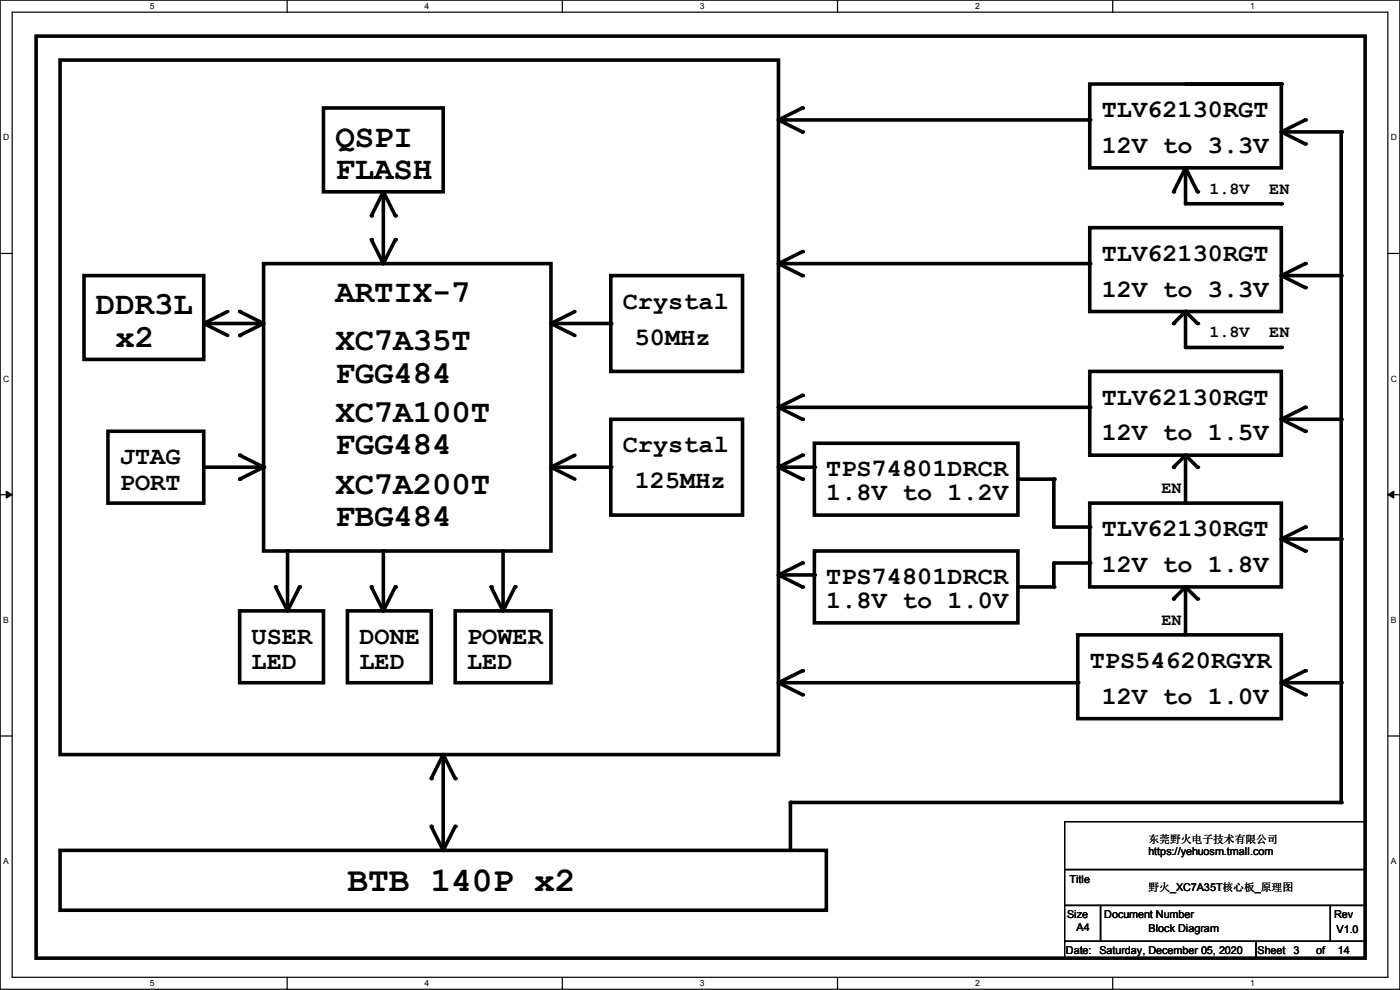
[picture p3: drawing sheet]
<svg xmlns="http://www.w3.org/2000/svg" width="297mm" height="210mm" viewBox="0 0 297 210" stroke-linecap="round" stroke-linejoin="round" font-family="sans-serif">
<path d="M0 0h297v209.8h-297zM2.6 2.6h291.8v204.7h-291.8z" fill="none" stroke="#000" stroke-width=".25"/>
<g fill="#fff">
<path d="M31.7 .3h1v2h-1z"/>
<path d="M31.7 207.6h1v1.9h-1z"/>
</g>
<path d="M60.9 0v2.6M60.9 207.3v2.5" fill="none" stroke="#000" stroke-width=".25"/>
<g fill="#fff">
<path d="M90.1 .3h1v2h-1z"/>
<path d="M90.1 207.6h1v1.9h-1z"/>
</g>
<path d="M119.3 0v2.6M119.3 207.3v2.5" fill="none" stroke="#000" stroke-width=".25"/>
<g fill="#fff">
<path d="M148.5 .3h.9v2h-.9z"/>
<path d="M148.5 207.6h.9v1.9h-.9z"/>
</g>
<path d="M177.7 0v2.6M177.7 207.3v2.5" fill="none" stroke="#000" stroke-width=".25"/>
<g fill="#fff">
<path d="M206.8 .3h1v2h-1z"/>
<path d="M206.8 207.6h1v1.9h-1z"/>
</g>
<path d="M236.1 0v2.6M236.1 207.3v2.5" fill="none" stroke="#000" stroke-width=".25"/>
<g fill="#fff">
<path d="M265.2 .3h1v2h-1z"/>
<path d="M265.2 207.6h1v1.9h-1z"/>
<path d="M.7 28.2h1.2v1.9h-1.2z"/>
<path d="M295.1 28.2h1.2v1.9h-1.2z"/>
<path d="M.7 79.3h1.2v2h-1.2z"/>
<path d="M295.1 79.3h1.2v2h-1.2z"/>
</g>
<path d="M0 53.8h2.6M294.4 53.8h2.6" fill="none" stroke="#000" stroke-width=".25"/>
<g fill="#fff">
<path d="M.7 130.5h1.2v2h-1.2z"/>
<path d="M295.1 130.5h1.1v2h-1.1z"/>
</g>
<path d="M0 104.9h2.6M294.4 104.9h2.6" fill="none" stroke="#000" stroke-width=".25"/>
<path d="M1.3 104.2l1.3 .7-1.3 .8zM294.4 104.9l1.3-.7v1.5z" fill="#000" stroke="#000" stroke-width=".21"/>
<g fill="#fff">
<path d="M.7 181.7h1.2v2h-1.2z"/>
<path d="M295.1 181.7h1.1v2h-1.1z"/>
</g>
<path d="M0 156.1h2.6M294.4 156.1h2.6M225.8 174.3h63.8v10.1h-63.8zM225.8 184.4h63.8v7.7h-63.8zM225.8 192.1h7.7v7.6h-7.7zM225.8 199.7h40.7v3.5h-40.7zM233.5 192.1h48.7v7.6h-48.7zM266.5 199.7h23.1v3.5h-23.1zM282.2 192.1h7.4v7.6h-7.4z" fill="none" stroke="#000" stroke-width=".25"/>
<g fill="none" stroke="#000" stroke-width=".76">
<path d="M7.7 7.7h281.9v195.5h-281.9zM12.7 12.7h152.4v147.4h-152.4zM231.2 17.8h40.6v17.8h-40.6zM251.5 17.8h20.3M68.6 22.9h25.4v17.8h-25.4zM165.1 25.4h66.1M165.1 25.4l5.1 2.6M170.2 22.9l-5.1 2.5M251.5 35.6v7.6h20.3M251.5 35.6l-2.5 5.1M251.5 35.6l2.5 5.1M271.8 28h12.7v142.2h-116.8v10.2"/>
<path d="M271.8 28l5.1 2.5M276.9 25.4l-5.1 2.6M17.8 58.5h25.4v17.7h-25.4zM55.9 55.9h61v61h-61zM78.8 50.8l2.5 5.1M81.3 40.7v15.2M81.3 40.7l-2.5 5.1M81.3 40.7l2.6 5.1M83.9 50.8l-2.6 5.1M129.6 58.5h27.9v20.3h-27.9zM165.1 55.9h66.1M165.1 55.9l5.1 2.6"/>
<path d="M170.2 53.4l-5.1 2.5M231.2 48.3h40.6v17.8h-40.6zM271.8 58.5h12.7M271.8 58.5l5.1 2.5M276.9 55.9l-5.1 2.6M43.2 68.6h12.7M43.2 68.6l5.1 2.6M48.3 66.1l-5.1 2.5M50.8 66.1l5.1 2.5M55.9 68.6l-5.1 2.6M116.9 68.6h12.7M116.9 68.6l5.1 2.6"/>
<path d="M122 66.1l-5.1 2.5M231.2 78.8h40.6v17.8h-40.6zM251.5 66.1v7.6h20.3M251.5 66.1l-2.5 2.5M251.5 66.1l2.5 2.5M22.9 91.5h20.3v15.2h-20.3zM43.2 99.1h12.7M50.8 96.6l5.1 2.5M55.9 99.1l-5.1 2.5M116.9 99.1l5.1 2.5M116.9 99.1h12.7M122 96.6l-5.1 2.5"/>
<path d="M129.6 88.9h27.9v20.4h-27.9zM165.1 99.1h7.7M165.1 86.4h66.1M165.1 86.4l5.1 2.5M165.1 99.1l5.1 2.5M170.2 83.9l-5.1 2.5M170.2 96.6l-5.1 2.5M172.8 94h43.1v15.3h-43.1zM251.5 96.6v10.1M251.5 96.6l-2.5 2.5M251.5 96.6l2.5 2.5M271.8 88.9h12.7"/>
<path d="M271.8 88.9l5.1 2.6M276.9 86.4l-5.1 2.5M61 116.9v12.7M81.3 116.9v12.7M106.7 116.9v12.7M170.2 119.4l-5.1 2.6M172.8 116.9h43.1v15.2h-43.1zM215.9 101.6h7.7v10.2h7.6M231.2 106.7h40.6v17.8h-40.6zM231.2 119.4h-7.6v5.1h-7.7M271.8 114.3h12.7M271.8 114.3l5.1 2.6"/>
<path d="M276.9 111.8l-5.1 2.5M50.8 129.6h17.8v15.2h-17.8zM58.5 124.5l2.5 5.1M63.5 124.5l-2.5 5.1M73.7 129.6h17.8v15.2h-17.8zM78.8 124.5l2.5 5.1M83.9 124.5l-2.6 5.1M96.6 129.6h20.3v15.2h-20.3zM104.2 124.5l2.5 5.1M109.3 124.5l-2.6 5.1M165.1 122h7.7M165.1 122l5.1 2.5"/>
<path d="M228.6 134.7h43.2v17.7h-43.2zM251.5 124.5v10.2M251.5 124.5l-2.5 2.5M251.5 124.5l2.5 2.5M165.1 144.8h63.5M165.1 144.8l5.1 2.6M170.2 142.3l-5.1 2.5M271.8 144.8h12.7M271.8 144.8l5.1 2.6M276.9 142.3l-5.1 2.5M91.5 175.3l2.5 5.1M94 160.1v20.3"/>
<path d="M94 160.1l-2.5 5M94 160.1l2.6 5M96.6 175.3l-2.6 5.1M12.7 180.4h162.6v12.7h-162.6z"/>
</g>
<g fill="#000">
<circle cx="271.8" cy="17.8" r=".38"/>
<circle cx="170.2" cy="22.9" r=".38"/>
<circle cx="170.2" cy="28" r=".38"/>
<circle cx="231.2" cy="25.4" r=".38"/>
<circle cx="251.5" cy="35.6" r=".38"/>
<circle cx="276.9" cy="30.5" r=".38"/>
<circle cx="276.9" cy="25.4" r=".38"/>
<circle cx="284.5" cy="28" r=".38"/>
<circle cx="78.8" cy="50.8" r=".38"/>
<circle cx="78.8" cy="45.8" r=".38"/>
<circle cx="81.3" cy="40.7" r=".38"/>
<circle cx="83.9" cy="45.8" r=".38"/>
<circle cx="83.9" cy="50.8" r=".38"/>
<circle cx="170.2" cy="53.4" r=".38"/>
<circle cx="170.2" cy="58.5" r=".38"/>
<circle cx="231.2" cy="55.9" r=".38"/>
<circle cx="249" cy="40.7" r=".38"/>
<circle cx="254" cy="40.7" r=".38"/>
<circle cx="271.8" cy="43.2" r=".38"/>
<circle cx="276.9" cy="55.9" r=".38"/>
<circle cx="284.5" cy="58.5" r=".38"/>
<circle cx="43.2" cy="68.6" r=".38"/>
<circle cx="50.8" cy="66.1" r=".38"/>
<circle cx="50.8" cy="71.2" r=".38"/>
<circle cx="116.9" cy="68.6" r=".38"/>
<circle cx="129.6" cy="68.6" r=".38"/>
<circle cx="249" cy="68.6" r=".38"/>
<circle cx="251.5" cy="66.1" r=".38"/>
<circle cx="254" cy="68.6" r=".38"/>
<circle cx="271.8" cy="73.7" r=".38"/>
<circle cx="276.9" cy="61" r=".38"/>
<circle cx="50.8" cy="96.6" r=".38"/>
<circle cx="55.9" cy="99.1" r=".38"/>
<circle cx="116.9" cy="99.1" r=".38"/>
<circle cx="129.6" cy="99.1" r=".38"/>
<circle cx="170.2" cy="83.9" r=".38"/>
<circle cx="170.2" cy="88.9" r=".38"/>
<circle cx="170.2" cy="96.6" r=".38"/>
<circle cx="172.8" cy="99.1" r=".38"/>
<circle cx="231.2" cy="86.4" r=".38"/>
<circle cx="249" cy="99.1" r=".38"/>
<circle cx="251.5" cy="96.6" r=".38"/>
<circle cx="254" cy="99.1" r=".38"/>
<circle cx="276.9" cy="86.4" r=".38"/>
<circle cx="276.9" cy="91.5" r=".38"/>
<circle cx="284.5" cy="88.9" r=".38"/>
<circle cx="50.8" cy="101.6" r=".38"/>
<circle cx="61" cy="116.9" r=".38"/>
<circle cx="81.3" cy="116.9" r=".38"/>
<circle cx="106.7" cy="116.9" r=".38"/>
<circle cx="170.2" cy="101.6" r=".38"/>
<circle cx="170.2" cy="119.4" r=".38"/>
<circle cx="223.6" cy="101.6" r=".38"/>
<circle cx="231.2" cy="119.4" r=".38"/>
<circle cx="231.2" cy="111.8" r=".38"/>
<circle cx="276.9" cy="116.9" r=".38"/>
<circle cx="276.9" cy="111.8" r=".38"/>
<circle cx="284.5" cy="114.3" r=".38"/>
<circle cx="58.5" cy="124.5" r=".38"/>
<circle cx="63.5" cy="124.5" r=".38"/>
<circle cx="78.8" cy="124.5" r=".38"/>
<circle cx="83.9" cy="124.5" r=".38"/>
<circle cx="104.2" cy="124.5" r=".38"/>
<circle cx="109.3" cy="124.5" r=".38"/>
<circle cx="170.2" cy="124.5" r=".38"/>
<circle cx="172.8" cy="122" r=".38"/>
<circle cx="215.9" cy="124.5" r=".38"/>
<circle cx="223.6" cy="124.5" r=".38"/>
<circle cx="249" cy="127" r=".38"/>
<circle cx="251.5" cy="124.5" r=".38"/>
<circle cx="254" cy="127" r=".38"/>
<circle cx="170.2" cy="147.4" r=".38"/>
<circle cx="170.2" cy="142.3" r=".38"/>
<circle cx="228.6" cy="144.8" r=".38"/>
<circle cx="276.9" cy="142.3" r=".38"/>
<circle cx="276.9" cy="147.4" r=".38"/>
<circle cx="284.5" cy="144.8" r=".38"/>
<circle cx="91.5" cy="165.1" r=".38"/>
<circle cx="91.5" cy="175.3" r=".38"/>
<circle cx="96.6" cy="175.3" r=".38"/>
<circle cx="96.6" cy="165.1" r=".38"/>
<circle cx="167.7" cy="170.2" r=".38"/>
<circle cx="284.5" cy="170.2" r=".38"/>
<circle cx="94" cy="180.4" r=".38"/>
</g>
<text font-size="7.4" x="73.7" y="189.1">BTB 140P x2</text>
<g font-size="6.9">
<text x="71.2" y="31.1">QSPI</text>
<text x="71.2" y="38">FLASH</text>
<text x="71.2" y="64.1">ARTIX-7</text>
<text x="20.4" y="66.7">DDR3L</text>
<text x="24.5" y="73.5">x2</text>
<text x="71.2" y="74.3">XC7A35T</text>
<text x="71.2" y="81.2">FGG484</text>
<text x="71.2" y="89.5">XC7A100T</text>
<text x="71.2" y="96.4">FGG484</text>
<text x="71.2" y="104.8">XC7A200T</text>
<text x="71.2" y="111.6">FBG484</text>
</g>
<g font-size="5.3">
<text x="233.7" y="24.9">TLV62130RGT</text>
<text x="233.7" y="32.5">12V to 3.3V</text>
<text x="233.7" y="55.3">TLV62130RGT</text>
<text x="132.1" y="65.5">Crystal</text>
<text x="233.7" y="63">12V to 3.3V</text>
<text x="134.7" y="73.1">50MHz</text>
<text x="233.7" y="85.8">TLV62130RGT</text>
<text x="132.1" y="96">Crystal</text>
<text x="233.7" y="93.4">12V to 1.5V</text>
<text x="25.4" y="98.5">JTAG</text>
<text x="175.3" y="101">TPS74801DRCR</text>
<text x="25.4" y="103.8">PORT</text>
<text x="134.7" y="103.6">125MHz</text>
<text x="175.3" y="106.1">1.8V to 1.2V</text>
<text x="233.7" y="113.7">TLV62130RGT</text>
<text x="175.3" y="123.9">TPS74801DRCR</text>
<text x="233.7" y="121.4">12V to 1.8V</text>
<text x="175.3" y="129">1.8V to 1.0V</text>
<text x="53.4" y="136.6">USER</text>
<text x="76.2" y="136.6">DONE</text>
<text x="99.1" y="136.6">POWER</text>
<text x="53.4" y="141.9">LED</text>
<text x="76.2" y="141.9">LED</text>
<text x="99.1" y="141.9">LED</text>
<text x="231.2" y="141.7">TPS54620RGYR</text>
<text x="233.7" y="149.3">12V to 1.0V</text>
</g>
<g font-size="3.6">
<text x="256.6" y="41.1">1.8V</text>
<text x="269.3" y="41.1">EN</text>
<text x="256.6" y="71.5">1.8V</text>
<text x="269.3" y="71.5">EN</text>
<text x="246.4" y="104.6">EN</text>
<text x="246.4" y="132.5">EN</text>
</g>
<g font-size="2.3">
<text x="243.6" y="178.9">东莞野火电子技术有限公司</text>
<text x="243.6" y="181.4">https://yehuosm.tmall.com</text>
<text x="226.9" y="187.3">Title</text>
<text x="243.6" y="189.1">野火_XC7A35T核心板_原理图</text>
<text x="226.4" y="194.6">Size</text>
<text x="228.4" y="197.4">A4</text>
<text x="234.2" y="194.6">Document Number</text>
<text x="243.6" y="197.7">Block Diagram</text>
<text x="283" y="194.6">Rev</text>
<text x="283.5" y="198">V1.0</text>
<text x="226.1" y="202.3">Date:</text>
<text x="233.2" y="202.3">Saturday, December 05, 2020</text>
<text x="266.8" y="202.3">Sheet</text>
<text x="274.4" y="202.3">3</text>
<text x="279.2" y="202.3">of</text>
<text x="283.8" y="202.3">14</text>
</g>
<g font-size="1.8">
<text x="31.8" y="1.9">5</text>
<text x="90.1" y="1.9">4</text>
<text x="148.5" y="1.9">3</text>
<text x="206.8" y="1.9">2</text>
<text x="265.2" y="1.9">1</text>
<text x=".7" y="29.8">D</text>
<text x="295.1" y="29.8">D</text>
<text x=".7" y="80.9">C</text>
<text x="295.1" y="80.9">C</text>
<text x=".7" y="132.1">B</text>
<text x="295.1" y="132.1">B</text>
<text x=".7" y="183.3">A</text>
<text x="295.1" y="183.3">A</text>
<text x="31.8" y="209.2">5</text>
<text x="90.1" y="209.2">4</text>
<text x="148.5" y="209.2">3</text>
<text x="206.8" y="209.2">2</text>
<text x="265.2" y="209.2">1</text>
</g>
</svg>
